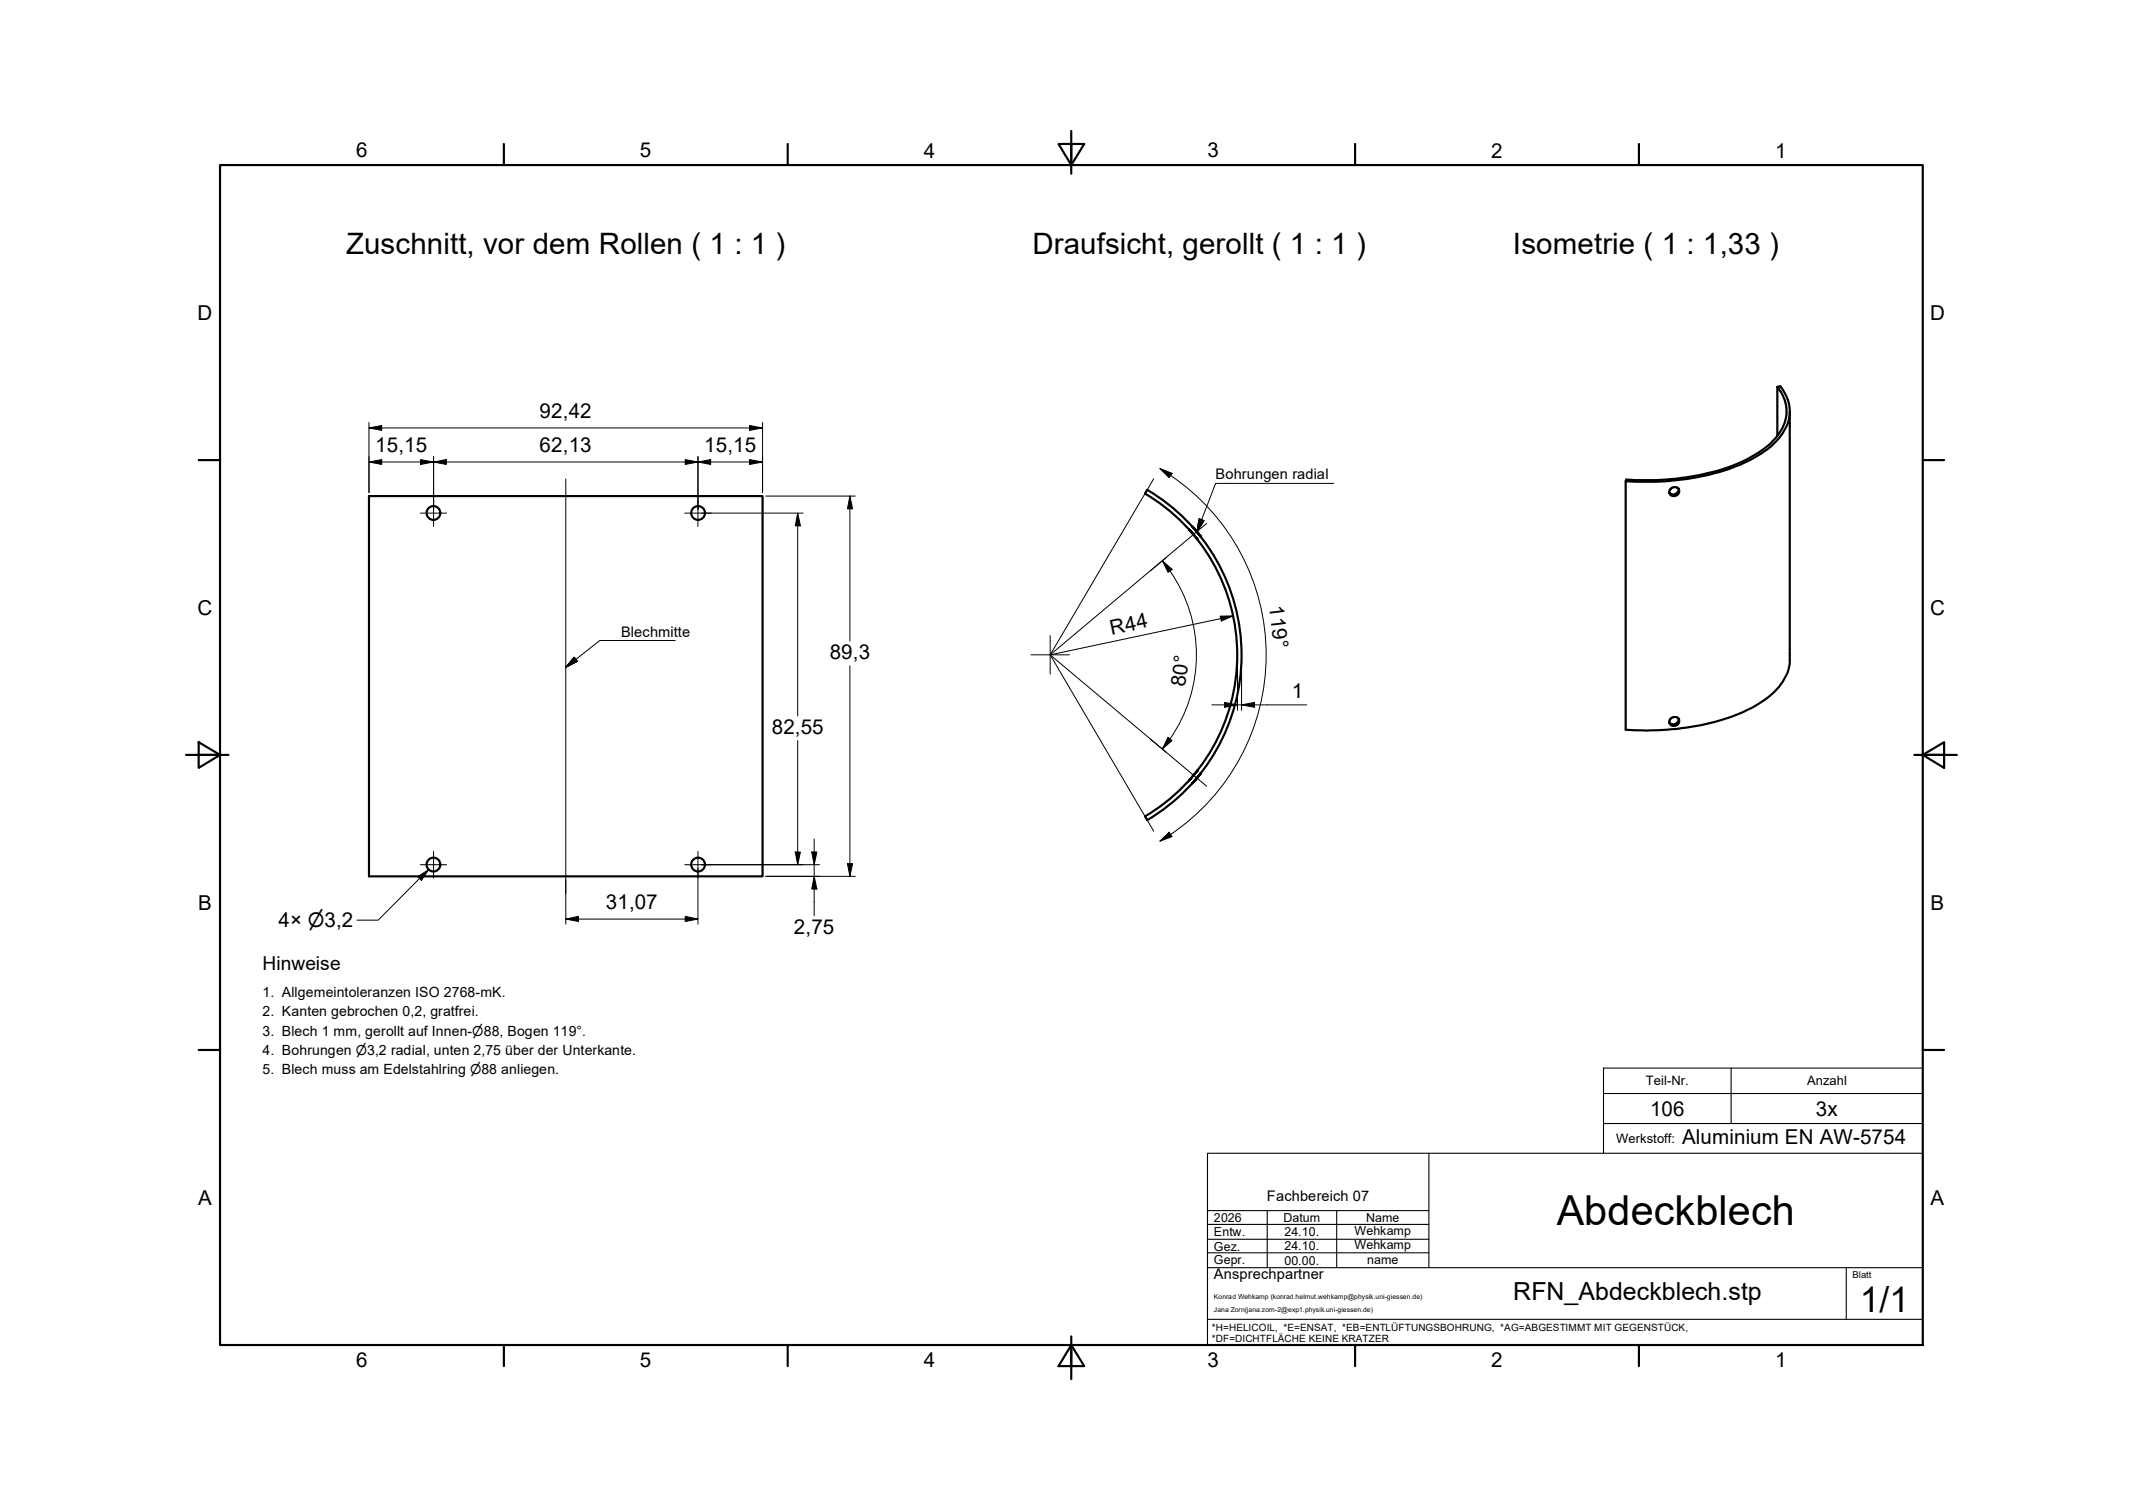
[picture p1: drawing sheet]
<svg xmlns="http://www.w3.org/2000/svg" width="503mm" height="355mm" viewBox="0 0 503 355" stroke-linecap="round" stroke-linejoin="round" font-family="sans-serif">
<!-- layer: BEMASSUNG -->
<g fill="#000">
<path d="M86.7 100.5l3-.6v1.1zM86.7 108.5l3-.6v1.2zM98.8 107.9l3.1 .6-3.1 .6zM101.9 108.5l2.9-.6v1.2zM161 107.9l3 .6-3 .6zM164 108.5l2.9-.6v1.2zM176.1 99.9l3 .6-3 .5zM176.1 107.9l3 .6-3 .6zM199.6 116.5l.7 3h-1.2zM272.5 110l2.8 1.1-.7 1.1zM187.4 120.5l.6 3h-1.2zM273 131.7l2.3 2-.9 .7z"/>
<path d="M281.7 121.8l1.1 .5-1.6 2.6zM134.9 154.3l.7 1-2.7 1.4zM286.6 144.7l3.1-.1-2.8 1.2zM274.4 173.1l.9 .8-2.3 2zM287.7 164.9l3 .6-3 .6zM291.7 165.5l3-.6v1.2zM272.5 197.5l2.1-2.1 .7 1zM98.2 205.8l2.5-1.6-1.7 2.5zM132.9 215.8l3-.6v1.2zM161 215.2l3 .6-3 .6zM186.8 200h1.2l-.6 3zM190.7 200h1.2l-.6 3z"/>
<path d="M191.3 205.8l.6 2.9h-1.2zM199.1 202.8h1.2l-.7 3z"/>
</g>
<g fill="none" stroke="#000" stroke-width=".23">
<path d="M86.7 99.2v16.5M176.1 99.9l3 .6-3 .5zM179.1 99.2v16.5M86.7 100.5l3-.6v1.1zM86.7 108.5l3-.6v1.2zM86.7 100.5h92.4M86.7 108.5h92.4M98.8 107.9l3.1 .6-3.1 .6zM101.9 108.5l2.9-.6v1.2zM101.9 107.2v12.5M161 107.9l3 .6-3 .6zM164 108.5l2.9-.6v1.2z"/>
<path d="M164 107.2v12.5M176.1 107.9l3 .6-3 .6zM179.9 116.5h21M199.6 116.5l.7 3h-1.2zM199.6 116.5v34M272.5 110l2.8 1.1-.7 1.1zM272.5 110a50.8 50.8 0 0 1 0 87.5M313.3 113.5h-27.7l-4.4 11.4 .5-3.1 1.1 .5-1.6 2.6M164.8 120.5h23.9M187.4 120.5l.6 3h-1.2zM187.4 120.5v47.6M273 131.7l2.3 2-.9 .7z"/>
<path d="M273 131.7a34.5 34.5 0 0 1 0 44.2M274 130.9l-3.7 3.1M281.7 121.8l1.1 .5-1.6 2.6zM134.9 154.3l.7 1-2.7 1.4zM158.6 150.4h-17.7l-8 6.3 2-2.4 .7 1-2.7 1.4M199.6 156.4v49.4M286.6 144.7l3.1-.1-2.8 1.2zM289.7 144.6l-43 9.2M290.7 154.6v12.2M291.7 154.6v12.2M187.4 173.9v29.1M270.3 173.6l3.7 3.1"/>
<path d="M274.4 173.1l.9 .8-2.3 2zM284.7 165.5h22.3M287.7 164.9l3 .6-3 .6zM291.7 165.5l3-.6v1.2zM191.3 197v18M272.5 197.5l2.1-2.1 .7 1zM98.2 205.8l2.5-1.6-1.7 2.5zM100.7 204.2l-11.9 11.8h-4.9M132.9 215.8l3-.6v1.2zM132.9 215.8h31.1M132.9 206.6v10.4M161 215.2l3 .6-3 .6z"/>
<path d="M164 203.9v13.1M164.8 203h27.7M179.9 205.8h21M186.8 200h1.2l-.6 3zM190.7 200h1.2l-.6 3zM191.3 205.8l.6 2.9h-1.2zM199.1 202.8h1.2l-.7 3z"/>
</g>
<!-- layer: MITTELLINIE -->
<g fill="none" stroke="#000" stroke-width=".23">
<path d="M101.9 117.4v6.2M132.9 112.5v97.3M164 117.4v6.2M271 112.4l-24.3 41.4 36.8 30.8M98.7 120.5h6.2M160.8 120.5h6.3M283.5 122.9l-36.8 30.9 24.3 41.4M242.2 153.8h9M246.7 149.2v9.1M101.9 199.9v6.2M164 199.9v6.2M98.7 203h6.2"/>
<path d="M160.8 203h6.3"/>
</g>
<!-- layer: RAHMEN -->
<g fill="none" stroke="#000" stroke-width=".51">
<path d="M51.7 38.8h400v277h-400zM118.4 33.8v5M185 33.8v5M248.7 33.8h6l-3 5zM251.7 30.8v10M318.3 33.8v5M385 33.8v5M46.7 108h5M451.7 108h5M43.7 177.2h10M46.7 174.3l5 2.9-5 3.1zM449.7 177.2h10"/>
<path d="M451.7 177.2l5-2.9v6zM46.7 246.5h5M451.7 246.5h5M118.4 315.8v5M185 315.8v5M251.7 315.8l3 5h-6zM251.7 313.8v10M318.3 315.8v5M385 315.8v5"/>
</g>
<!-- layer: SCHRIFTFELD -->
<g fill="none" stroke="#000" stroke-width=".25">
<path d="M376.7 256.8h75M406.7 250.8v13M451.7 250.8h-75v20M283.7 270.8h168v45h-168zM335.7 270.8v26.8M376.7 263.8h75M283.7 291h52M283.7 284.2h52M283.7 297.6h168M283.7 287.5h52M283.7 294.2h52M297.7 284.2v13.4"/>
<path d="M314 284.2v13.4M433.7 297.6v12.2M283.7 309.8h168"/>
</g>
<!-- layer: SICHTKANTE -->
<g fill="none" stroke="#000" stroke-width=".51">
<path d="M417.5 90.8l.7-.1 .4 .4 1.4 2.7 .3 1.4a8.6 8.6 0 0 1-2 7.2 24.4 24.4 0 0 1-11.4 7.4 62.8 62.8 0 0 1-25 3.2v58.3a60.5 60.5 0 0 0 27.8-4.2 21.2 21.2 0 0 0 9-6.9 9.9 9.9 0 0 0 1.7-6.7v-56.9M86.7 116.5h92.4v89.3h-92.4zM269.5 115a45 45 0 0 1 0 77.6l-.5-.9a44 44 0 0 0 0-75.9zM392.4 114.8a1.11 1.11 0 0 1 1.4-.4 1.11 1.11 0 0 1 .7 1.2l-.1 .1a1.13 1.13 0 0 1-1.4 .8 1.13 1.13 0 0 1-.8-1.5zM394.3 114.8l-.2 .8-.7 .5-.8-.1-.4-.3M417.5 102.3v-11.5l1.4 2.2 .6 2.1a8.9 8.9 0 0 1-2.8 8.2 29 29 0 0 1-12.1 6.9 61.4 61.4 0 0 1-22.6 2.4l-.1 .4M279.3 124.3l1.1 1.3zM280.4 123.9l1.7 2.2M280.5 125.6l.2 .3M280.9 126.1l.5 .7M280.9 126.1l.3 .4M281.2 124.9l-1.1-1.2 2 2.4"/>
<path d="M281.2 124.9l.8 1M281.3 126.6l.1 .1M281.4 125.2l.7 .9M392.4 168.8l.8-.4a1.07 1.07 0 0 1 1.3 1 1.07 1.07 0 0 1-1.2 1.1 1 1 0 0 1-1.1-.6 1 1 0 0 1 .2-1.1zM394.3 168.7l-.2 .9-.6 .4-.8 .1-.5-.5M279.4 183.2h.1M279.8 182.6l-.3 .4M279.9 182.6l-.6 .7M280.3 182.1l-.2 .3M280.9 183l-.8 .9M281.2 182.7l-1 1M281.4 180.8l-1 1.3"/>
<path d="M282 181.6l-1.9 2.3M282 181.6l-.9 1.2M282 181.6l-.1 .2M282.1 181.6v-.2l-2 2.5"/>
<circle cx="101.8" cy="120.4" r="1.62"/>
<circle cx="164" cy="120.4" r="1.62"/>
<circle cx="101.8" cy="203" r="1.62"/>
<circle cx="164" cy="203" r="1.62"/>
</g>
<g fill="#000">
<circle cx="392.1" cy="115.5" r=".25"/>
<circle cx="281.4" cy="126.8" r=".25"/>
<circle cx="392.1" cy="169.5" r=".25"/>
<circle cx="279.3" cy="183.3" r=".25"/>
</g>
<!-- layer: BEMASSUNG -->
<path d="M281.7 121.8l1.1 .5-1.6 2.6zM134.9 154.3l.7 1-2.7 1.4z" fill="none" stroke="#000" stroke-width=".25"/>
<text font-size="9.7" x="365.7" y="287.7">Abdeckblech</text>
<text font-size="8.3" x="436.9" y="308">1/1</text>
<g font-size="6.9">
<text x="81.3" y="59.6">Zuschnitt, vor dem Rollen ( 1 : 1 )</text>
<text x="242.5" y="59.6">Draufsicht, gerollt ( 1 : 1 )</text>
<text x="355.4" y="59.6">Isometrie ( 1 : 1,33 )</text>
</g>
<text font-size="5.8" x="355.5" y="305.3">RFN_Abdeckblech.stp</text>
<g font-size="4.8">
<text x="83.6" y="37">6</text>
<text x="150.3" y="37">5</text>
<text x="217" y="37">4</text>
<text x="283.7" y="37">3</text>
<text x="350.3" y="37">2</text>
<text x="417" y="37">1</text>
<text x="46.4" y="75.1">D</text>
<text x="453.4" y="75.1">D</text>
<text x="126.7" y="98.2">92,42</text>
<text x="88.1" y="106.2">15,15</text>
<text x="126.7" y="106.2">62,13</text>
<text x="165.4" y="106.2">15,15</text>
<text x="298.1" y="142.4" transform="rotate(83 298.1 142.4)">119°</text>
<text x="46.4" y="144.4">C</text>
<text x="261.1" y="149.1" transform="rotate(-12 261.1 149.1)">R44</text>
<text x="453.4" y="144.4">C</text>
<text x="194.9" y="154.8">89,3</text>
<text x="278.4" y="161.4" transform="rotate(-83 278.4 161.4)">80°</text>
<text x="303.5" y="163.9">1</text>
<text x="181.3" y="172.4">82,55</text>
<text x="46.5" y="213.6">B</text>
<text x="142.3" y="213.5">31,07</text>
<text x="453.5" y="213.6">B</text>
<text x="65.4" y="217.7">4× ⌀3,2</text>
<text x="186.5" y="219.4">2,75</text>
<text x="387.6" y="262">106</text>
<text x="426.6" y="262">3x</text>
<text x="395.2" y="268.6">Aluminium EN AW-5754</text>
<text x="46.5" y="282.9">A</text>
<text x="453.5" y="282.9">A</text>
<text x="83.6" y="321">6</text>
<text x="150.3" y="321">5</text>
<text x="217" y="321">4</text>
<text x="283.7" y="321">3</text>
<text x="350.3" y="321">2</text>
<text x="417" y="321">1</text>
</g>
<text font-size="4.5" x="61.7" y="227.8">Hinweise</text>
<g font-size="3.4">
<text x="285.5" y="112.5">Bohrungen radial</text>
<text x="145.9" y="149.6">Blechmitte</text>
<text x="297.6" y="282">Fachbereich 07</text>
<text x="285.2" y="300.4">Ansprechpartner</text>
</g>
<g font-size="3.3">
<text x="61.7" y="234">1. Allgemeintoleranzen ISO 2768-mK.</text>
<text x="61.7" y="238.6">2. Kanten gebrochen 0,2, gratfrei.</text>
<text x="61.7" y="243.2">3. Blech 1 mm, gerollt auf Innen-⌀88, Bogen 119°.</text>
<text x="61.7" y="247.7">4. Bohrungen ⌀3,2 radial, unten 2,75 über der Unterkante.</text>
<text x="61.7" y="252.2">5. Blech muss am Edelstahlring ⌀88 anliegen.</text>
</g>
<g font-size="3">
<text x="386.7" y="254.8">Teil-Nr.</text>
<text x="424.5" y="254.8">Anzahl</text>
<text x="379.7" y="268.4">Werkstoff:</text>
</g>
<g font-size="2.9">
<text x="285.2" y="286.9">2026</text>
<text x="301.5" y="286.9">Datum</text>
<text x="320.9" y="286.9">Name</text>
<text x="285.2" y="290.3">Entw.</text>
<text x="285.2" y="293.6">Gez.</text>
<text x="301.8" y="290.3">24.10.</text>
<text x="301.8" y="293.6">24.10.</text>
<text x="318.2" y="290">Wehkamp</text>
<text x="318.2" y="293.3">Wehkamp</text>
<text x="285.2" y="296.7">Gepr.</text>
<text x="301.8" y="296.9">00.00.</text>
<text x="321.2" y="296.7">name</text>
</g>
<g font-size="2.3">
<text x="284.7" y="312.4">*H=HELICOIL, *E=ENSAT, *EB=ENTLÜFTUNGSBOHRUNG, *AG=ABGESTIMMT MIT GEGENSTÜCK,</text>
<text x="284.7" y="315.2">*DF=DICHTFLÄCHE KEINE KRATZER</text>
</g>
<text font-size="2.2" x="435.2" y="300.2">Blatt</text>
<g font-size="1.6">
<text x="285.2" y="305">Konrad Wehkamp (konrad.helmut.wehkamp@physik.uni-giessen.de)</text>
<text x="285.2" y="308">Jana Zorn(jana.zorn-2@exp1.physik.uni-giessen.de)</text>
</g>
</svg>
